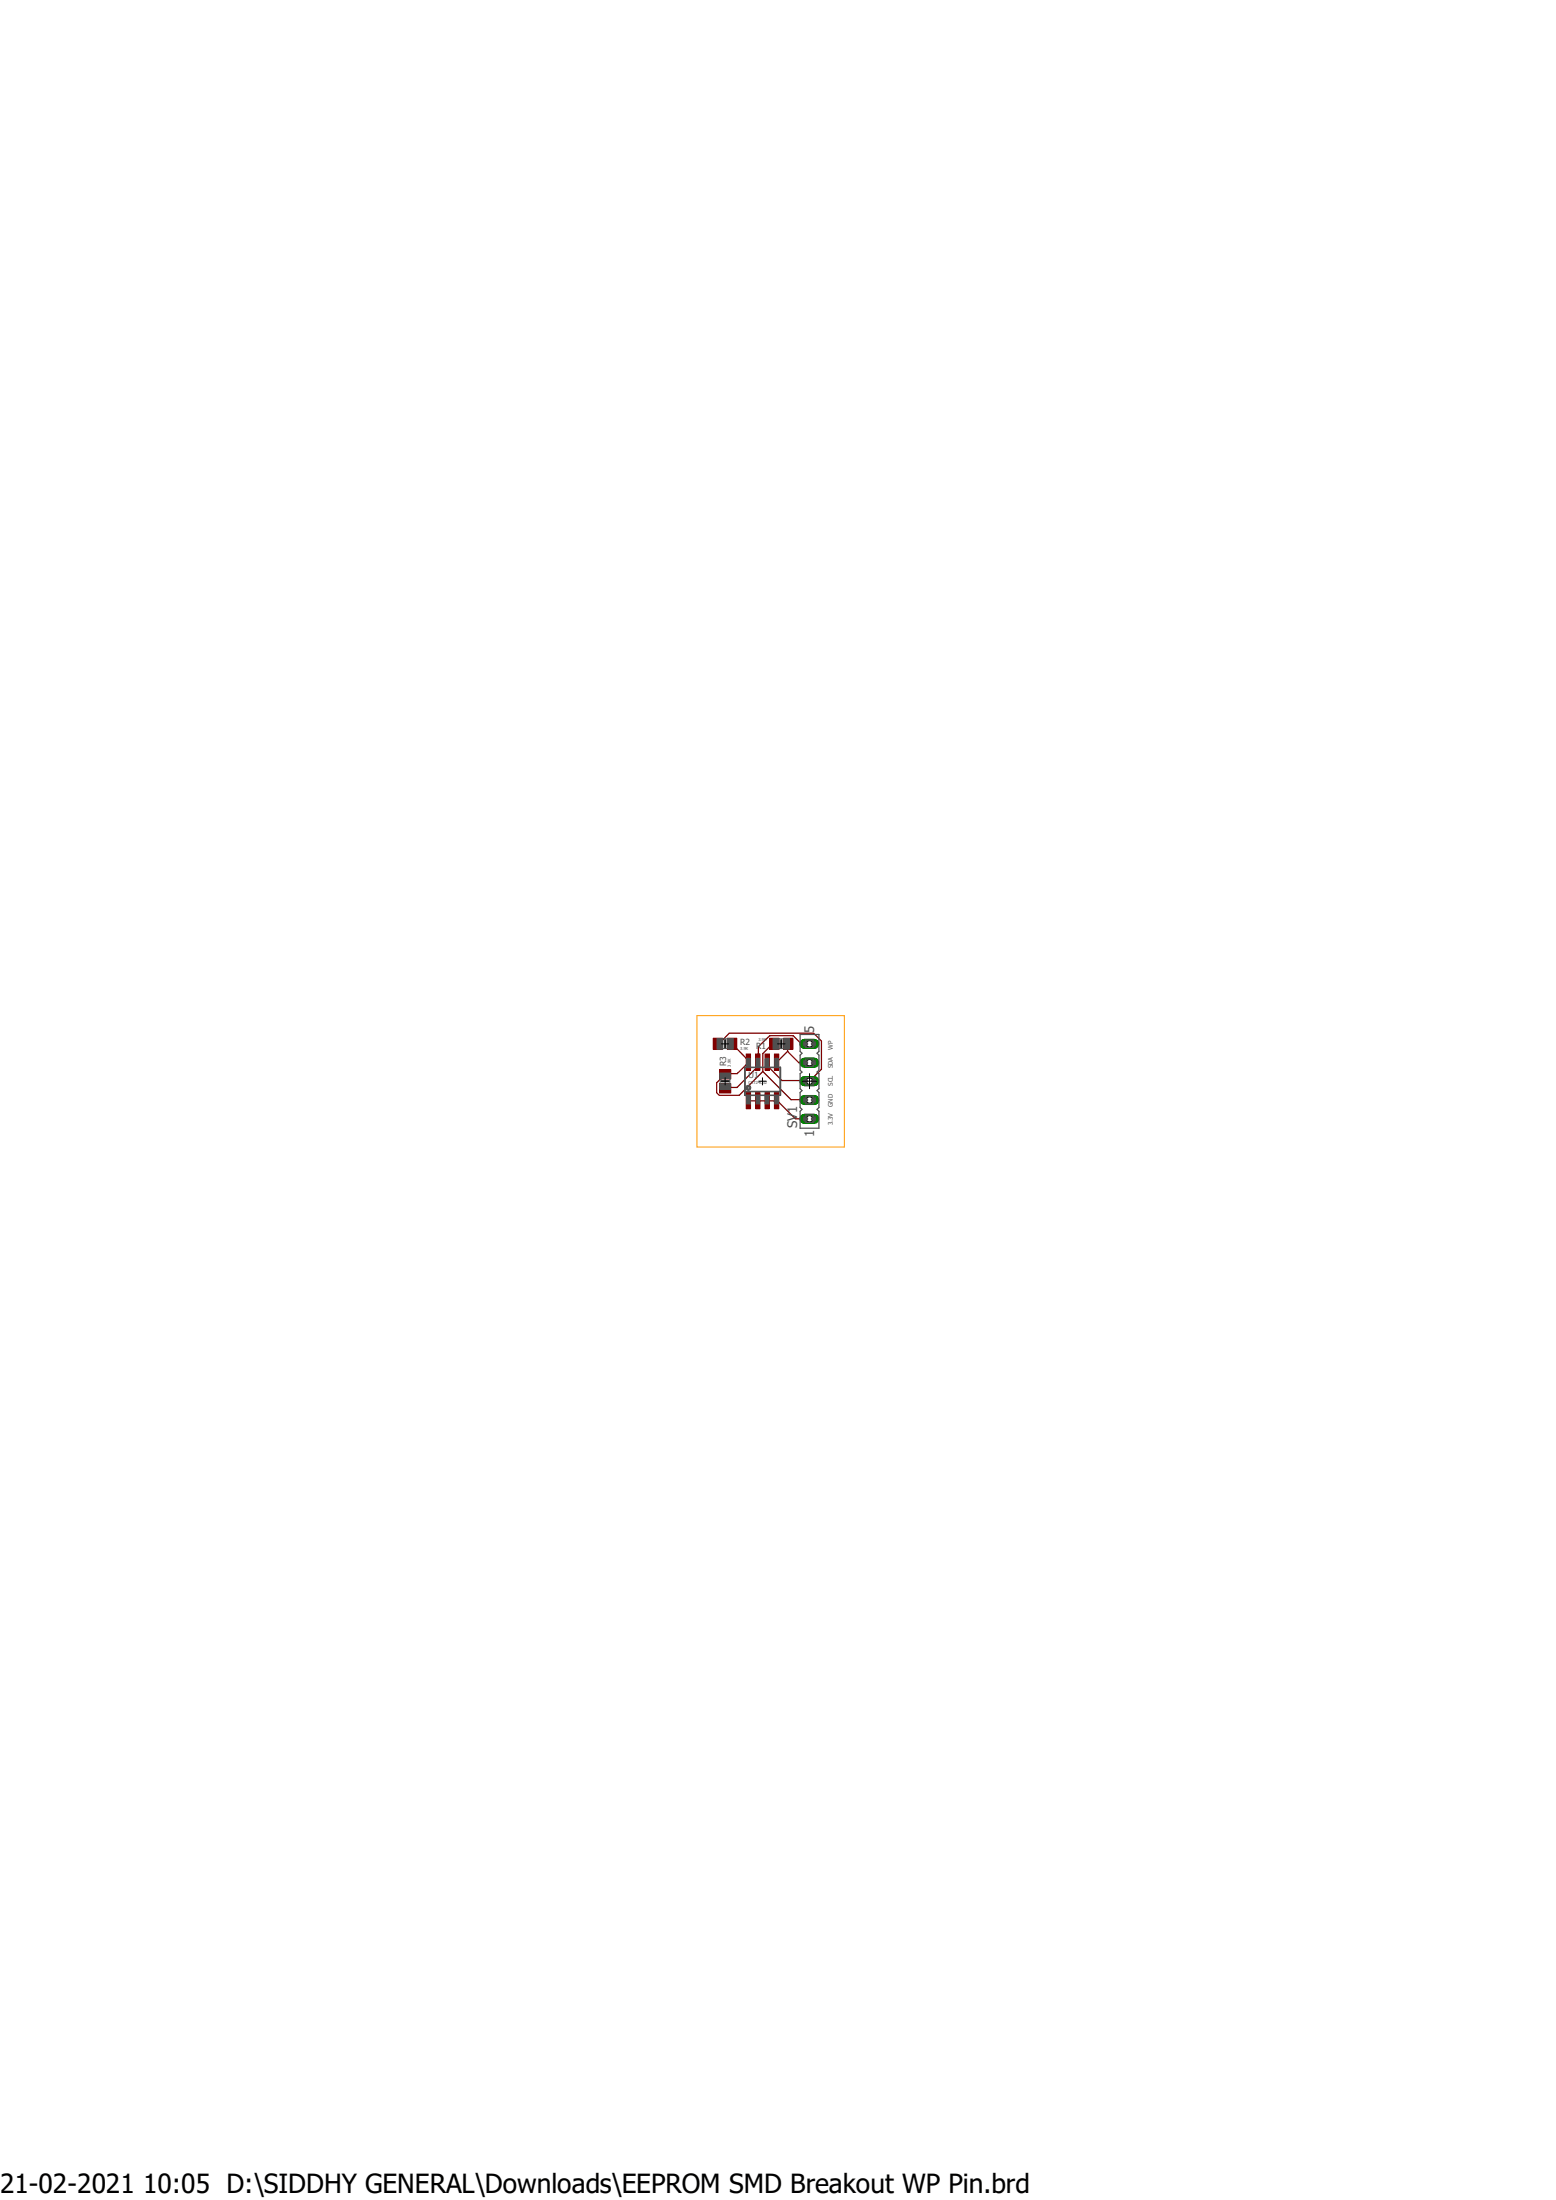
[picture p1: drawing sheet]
<svg xmlns="http://www.w3.org/2000/svg" width="210mm" height="297mm" viewBox="0 0 210 297" stroke-linecap="round" stroke-linejoin="round" font-family="sans-serif">
<path d="M94 134.3l21.9 23.4M115.9 134.3l-21.9 23.4" fill="none" stroke="#fff" stroke-width=".13"/>
<path d="M108.6 151h1.3" fill="none" stroke="#008000" stroke-width="1.4"/>
<circle cx="109.3" cy="151" r=".43" fill="#fff"/>
<circle cx="109.3" cy="151" r=".43" fill="none" stroke="#000" stroke-width=".13"/>
<path d="M108.6 148.5h1.3" fill="none" stroke="#008000" stroke-width="1.4"/>
<circle cx="109.3" cy="148.5" r=".43" fill="#fff"/>
<circle cx="109.3" cy="148.5" r=".43" fill="none" stroke="#000" stroke-width=".13"/>
<path d="M108.6 146h1.3" fill="none" stroke="#008000" stroke-width="1.4"/>
<circle cx="109.3" cy="146" r=".43" fill="#fff"/>
<circle cx="109.3" cy="146" r=".43" fill="none" stroke="#000" stroke-width=".13"/>
<path d="M108.6 143.5h1.3" fill="none" stroke="#008000" stroke-width="1.4"/>
<circle cx="109.3" cy="143.5" r=".43" fill="#fff"/>
<circle cx="109.3" cy="143.5" r=".43" fill="none" stroke="#000" stroke-width=".13"/>
<path d="M108.6 140.9h1.3" fill="none" stroke="#008000" stroke-width="1.4"/>
<circle cx="109.3" cy="140.9" r=".43" fill="#fff"/>
<circle cx="109.3" cy="140.9" r=".43" fill="none" stroke="#000" stroke-width=".13"/>
<path d="M105.7 140.2h1.3v1.5h-1.3z" fill-rule="evenodd" fill="#800000"/>
<path d="M105.7 140.2h1.3v1.5h-1.3z" fill="none" stroke="#800000" stroke-width=".13"/>
<path d="M103.9 140.2h1.3v1.5h-1.3z" fill-rule="evenodd" fill="#800000"/>
<path d="M103.9 140.2h1.3v1.5h-1.3z" fill="none" stroke="#800000" stroke-width=".13"/>
<path d="M96.3 140.2h1.2v1.5h-1.2z" fill-rule="evenodd" fill="#800000"/>
<path d="M96.3 140.2h1.2v1.5h-1.2z" fill="none" stroke="#800000" stroke-width=".13"/>
<path d="M98.2 140.2h1.2v1.5h-1.2z" fill-rule="evenodd" fill="#800000"/>
<path d="M98.2 140.2h1.2v1.5h-1.2z" fill="none" stroke="#800000" stroke-width=".13"/>
<path d="M97.1 146.3h1.5v1.3h-1.5z" fill-rule="evenodd" fill="#800000"/>
<path d="M97.1 146.3h1.5v1.3h-1.5z" fill="none" stroke="#800000" stroke-width=".13"/>
<path d="M97.1 144.4h1.5v1.3h-1.5z" fill-rule="evenodd" fill="#800000"/>
<path d="M97.1 144.4h1.5v1.3h-1.5z" fill="none" stroke="#800000" stroke-width=".13"/>
<path d="M102 147.5h.6v2.2h-.6z" fill-rule="evenodd" fill="#800000"/>
<path d="M102 147.5h.6v2.2h-.6z" fill="none" stroke="#800000" stroke-width=".13"/>
<path d="M102 142.3h.6v2.2h-.6z" fill-rule="evenodd" fill="#800000"/>
<path d="M102 142.3h.6v2.2h-.6z" fill="none" stroke="#800000" stroke-width=".13"/>
<path d="M100.7 147.5h.6v2.2h-.6z" fill-rule="evenodd" fill="#800000"/>
<path d="M100.7 147.5h.6v2.2h-.6z" fill="none" stroke="#800000" stroke-width=".13"/>
<path d="M103.3 147.5h.5v2.2h-.5z" fill-rule="evenodd" fill="#800000"/>
<path d="M103.3 147.5h.5v2.2h-.5z" fill="none" stroke="#800000" stroke-width=".13"/>
<path d="M104.5 147.5h.6v2.2h-.6z" fill-rule="evenodd" fill="#800000"/>
<path d="M104.5 147.5h.6v2.2h-.6z" fill="none" stroke="#800000" stroke-width=".13"/>
<path d="M100.7 142.3h.6v2.2h-.6z" fill-rule="evenodd" fill="#800000"/>
<path d="M100.7 142.3h.6v2.2h-.6z" fill="none" stroke="#800000" stroke-width=".13"/>
<path d="M103.3 142.3h.5v2.2h-.5z" fill-rule="evenodd" fill="#800000"/>
<path d="M103.3 142.3h.5v2.2h-.5z" fill="none" stroke="#800000" stroke-width=".13"/>
<path d="M104.5 142.3h.6v2.2h-.6z" fill-rule="evenodd" fill="#800000"/>
<path d="M104.5 142.3h.6v2.2h-.6z" fill="none" stroke="#800000" stroke-width=".13"/>
<path d="M96.9 140.9h.2l1.3-1.4h11.4l1.1 1v3.9l-1.6 1.6-.1-.1h-3.7l-1.9-2-.1-.5M98.8 140.9l2.3 2.4-1.6 1.6h-1.5l-1.3 1.3v1.3l.4 .4h2.7l3.2-3.2M101 148.6h3.8l2.6 2.4h1.9M103 144.7l3.8 3.8h2.5M104.5 140.9v.1h-.3l-1.2 1.2v2.5M106.3 141.9l-1.5 1.5M106.3 141.9l1.5 1.6h1.5M106.4 140.9l-.1 .1v.9M109.3 140.9h-1.2l-1-1.1h-3.2l-1.5 1.5v2l-.2 .2v.6l-2.7 2.7h-1.5l-.1 .1" fill="none" stroke="#800000" stroke-width=".17"/>
<path d="M108.6 151h1.3" fill="none" stroke="#008000" stroke-width="1.4"/>
<circle cx="109.3" cy="151" r=".43" fill="#fff"/>
<circle cx="109.3" cy="151" r=".43" fill="none" stroke="#000" stroke-width=".13"/>
<path d="M108.6 148.5h1.3" fill="none" stroke="#008000" stroke-width="1.4"/>
<circle cx="109.3" cy="148.5" r=".43" fill="#fff"/>
<circle cx="109.3" cy="148.5" r=".43" fill="none" stroke="#000" stroke-width=".13"/>
<path d="M108.6 146h1.3" fill="none" stroke="#008000" stroke-width="1.4"/>
<circle cx="109.3" cy="146" r=".43" fill="#fff"/>
<circle cx="109.3" cy="146" r=".43" fill="none" stroke="#000" stroke-width=".13"/>
<path d="M108.6 143.5h1.3" fill="none" stroke="#008000" stroke-width="1.4"/>
<circle cx="109.3" cy="143.5" r=".43" fill="#fff"/>
<circle cx="109.3" cy="143.5" r=".43" fill="none" stroke="#000" stroke-width=".13"/>
<path d="M108.6 140.9h1.3" fill="none" stroke="#008000" stroke-width="1.4"/>
<circle cx="109.3" cy="140.9" r=".43" fill="#fff"/>
<circle cx="109.3" cy="140.9" r=".43" fill="none" stroke="#000" stroke-width=".13"/>
<path d="M97.4 146h1M97.9 140.4v1M105.5 140.4v1" fill="none" stroke="#505050" stroke-width=".34"/>
<path d="M108 139.7h2.5v2.2l-.2 .3 .2 .3v2l-.2 .2 .2 .2v2.1l-.2 .2 .2 .3v2l-.2 .3 .2 .2v2.3h-2.5v-2.3l.2-.2-.2-.3v-2l.2-.3-.2-.2v-2.1l.2-.2-.2-.2v-2l.2-.3-.2-.3z" fill="none" stroke="#505050" stroke-width=".17"/>
<path d="M100.5 144.1v3.8M105.3 144.1v3.8" fill="none" stroke="#505050" stroke-width=".21"/>
<path d="M100.8 146.6l.2-.1 .3 .1v.3v.2l-.3 .1-.2-.1-.2-.2 .4-.2 .1 .2-.1 .1-.2-.1h-.2z" fill-rule="evenodd" fill="#505050"/>
<path d="M100.8 146.6l.2-.1 .3 .1v.3v.2l-.3 .1-.2-.1-.2-.2 .4-.2 .1 .2-.1 .1-.2-.1h-.2zM105.1 141.6h.7M105.1 140.3h.7" fill="none" stroke="#505050" stroke-width=".13"/>
<path d="M105.8 140.2h.8v1.4h-.8z" fill-rule="evenodd" fill="#505050"/>
<path d="M105.8 140.2h.8v1.4h-.8z" fill="none" stroke="#505050" stroke-width=".13"/>
<path d="M104.4 140.2h.7v1.4h-.7z" fill-rule="evenodd" fill="#505050"/>
<path d="M97.5 140.3h.8M97.5 141.6h.8M104.4 140.2h.7v1.4h-.7z" fill="none" stroke="#505050" stroke-width=".13"/>
<path d="M96.8 140.2h.7v1.4h-.7z" fill-rule="evenodd" fill="#505050"/>
<path d="M96.8 140.2h.7v1.4h-.7z" fill="none" stroke="#505050" stroke-width=".13"/>
<path d="M98.2 140.2h.8v1.4h-.8z" fill-rule="evenodd" fill="#505050"/>
<path d="M97.2 145.6v.7M98.2 140.2h.8v1.4h-.8zM98.5 145.6v.7" fill="none" stroke="#505050" stroke-width=".13"/>
<path d="M97.2 146.3h1.4v.8h-1.4z" fill-rule="evenodd" fill="#505050"/>
<path d="M97.2 146.3h1.4v.8h-1.4z" fill="none" stroke="#505050" stroke-width=".13"/>
<path d="M97.2 144.9h1.4v.7h-1.4z" fill-rule="evenodd" fill="#505050"/>
<path d="M97.2 144.9h1.4v.7h-1.4z" fill="none" stroke="#505050" stroke-width=".13"/>
<path d="M108.5 150.8h.3v-.3h1v.3h.2v.5h-.2v.3h-1v-.3h-.3zM108.5 140.7h.3v-.3h1v.3h.2v.5h-.2v.2h-1v-.2h-.3zM108.5 143.2h.3v-.2h1v.2h.2v.5h-.2v.3h-1v-.3h-.3zM108.5 145.7h.3v-.2h1v.2h.2v.5h-.2v.3h-1v-.3h-.3zM108.5 148.3h.3v-.3h1v.3h.2v.5h-.2v.2h-1v-.2h-.3z" fill="none" stroke="#505050" stroke-width=".17"/>
<path d="M108.5 150.9h.5v.3h-.5z" fill-rule="evenodd" fill="#505050"/>
<path d="M108.5 150.9h.5v.3h-.5z" fill="none" stroke="#505050" stroke-width=".13"/>
<path d="M109.5 150.9h.5v.3h-.5z" fill-rule="evenodd" fill="#505050"/>
<path d="M109.5 150.9h.5v.3h-.5z" fill="none" stroke="#505050" stroke-width=".13"/>
<path d="M108.5 148.4h.5v.2h-.5z" fill-rule="evenodd" fill="#505050"/>
<path d="M108.5 148.4h.5v.2h-.5z" fill="none" stroke="#505050" stroke-width=".13"/>
<path d="M109.5 148.4h.5v.2h-.5z" fill-rule="evenodd" fill="#505050"/>
<path d="M109.5 148.4h.5v.2h-.5z" fill="none" stroke="#505050" stroke-width=".13"/>
<path d="M108.5 145.8h.5v.3h-.5z" fill-rule="evenodd" fill="#505050"/>
<path d="M108.5 145.8h.5v.3h-.5z" fill="none" stroke="#505050" stroke-width=".13"/>
<path d="M109.5 145.8h.5v.3h-.5z" fill-rule="evenodd" fill="#505050"/>
<path d="M109.5 145.8h.5v.3h-.5z" fill="none" stroke="#505050" stroke-width=".13"/>
<path d="M108.5 143.3h.5v.3h-.5z" fill-rule="evenodd" fill="#505050"/>
<path d="M108.5 143.3h.5v.3h-.5z" fill="none" stroke="#505050" stroke-width=".13"/>
<path d="M109.5 143.3h.5v.3h-.5z" fill-rule="evenodd" fill="#505050"/>
<path d="M109.5 143.3h.5v.3h-.5z" fill="none" stroke="#505050" stroke-width=".13"/>
<path d="M108.5 140.8h.5v.3h-.5z" fill-rule="evenodd" fill="#505050"/>
<path d="M108.5 140.8h.5v.3h-.5z" fill="none" stroke="#505050" stroke-width=".13"/>
<path d="M109.5 140.8h.5v.3h-.5z" fill-rule="evenodd" fill="#505050"/>
<path d="M109.5 140.8h.5v.3h-.5z" fill="none" stroke="#505050" stroke-width=".13"/>
<path d="M100.5 144.1h4.8v3.8h-4.8zM100.5 147.4h4.8" fill="none" stroke="#505050" stroke-width=".21"/>
<path d="M100.8 148h.5v1.1h-.5z" fill-rule="evenodd" fill="#505050"/>
<path d="M100.8 148h.5v1.1h-.5z" fill="none" stroke="#505050" stroke-width=".13"/>
<path d="M102 148h.5v1.1h-.5z" fill-rule="evenodd" fill="#505050"/>
<path d="M102 148h.5v1.1h-.5z" fill="none" stroke="#505050" stroke-width=".13"/>
<path d="M103.3 148h.5v1.1h-.5z" fill-rule="evenodd" fill="#505050"/>
<path d="M103.3 148h.5v1.1h-.5z" fill="none" stroke="#505050" stroke-width=".13"/>
<path d="M104.6 148h.5v1.1h-.5z" fill-rule="evenodd" fill="#505050"/>
<path d="M104.6 148h.5v1.1h-.5z" fill="none" stroke="#505050" stroke-width=".13"/>
<path d="M104.6 142.9h.5v1.1h-.5z" fill-rule="evenodd" fill="#505050"/>
<path d="M104.6 142.9h.5v1.1h-.5z" fill="none" stroke="#505050" stroke-width=".13"/>
<path d="M103.3 142.9h.5v1.1h-.5z" fill-rule="evenodd" fill="#505050"/>
<path d="M103.3 142.9h.5v1.1h-.5z" fill="none" stroke="#505050" stroke-width=".13"/>
<path d="M102 142.9h.5v1.1h-.5z" fill-rule="evenodd" fill="#505050"/>
<path d="M102 142.9h.5v1.1h-.5z" fill="none" stroke="#505050" stroke-width=".13"/>
<path d="M100.8 142.9h.5v1.1h-.5z" fill-rule="evenodd" fill="#505050"/>
<path d="M100.8 142.9h.5v1.1h-.5z" fill="none" stroke="#505050" stroke-width=".13"/>
<path d="M97.4 140.9h.9M97.4 146h.9M97.9 140.4v1M97.9 145.5v1M102.4 146h1M102.9 145.5v1M104.9 140.9h1.1M105.5 140.4v1M108.2 146h2.1M109.3 144.9v2.1" fill="none" stroke="#000" stroke-width=".13"/>
<path d="M94.1 137.1h19.9v17.8h-19.9z" fill="none" stroke="#f90" stroke-width=".13"/>
<text font-size="3.6" x="0" y="296">21-02-2021 10:05 D:\SIDDHY GENERAL\Downloads\EEPROM SMD Breakout WP Pin.brd</text>
<g font-size="1.8" fill="#505050">
<text x="109.9" y="139.4" transform="rotate(-90 109.9 139.4)">5</text>
<text x="107.6" y="152.3" transform="rotate(-90 107.6 152.3)">SV1</text>
<text x="109.9" y="153.5" transform="rotate(-90 109.9 153.5)">1</text>
</g>
<g font-size="1.1" fill="#505050">
<text x="98" y="144" transform="rotate(-90 98 144)">R3</text>
<text x="99.9" y="141.1">R2</text>
<text x="102.1" y="141.6">R1</text>
<text x="101" y="145.6">U1</text>
</g>
<g font-size=".8" fill="#505050">
<text x="112.4" y="141.7" transform="rotate(-90 112.4 141.7)">WP</text>
<text x="112.4" y="149.4" transform="rotate(-90 112.4 149.4)">GND</text>
<text x="112.4" y="146.6" transform="rotate(-90 112.4 146.6)">SCL</text>
<text x="112.4" y="144.2" transform="rotate(-90 112.4 144.2)">SDA</text>
<text x="112.4" y="151.9" transform="rotate(-90 112.4 151.9)">3.3V</text>
</g>
<g font-size=".6" fill="#505050">
<text x="98.6" y="144" transform="rotate(-90 98.6 144)">3.9K</text>
<text x="99.9" y="141.7">3.9K</text>
<text x="102.4" y="140.6">3.9K</text>
<text x="101" y="146.3">CAT24C32</text>
</g>
</svg>
